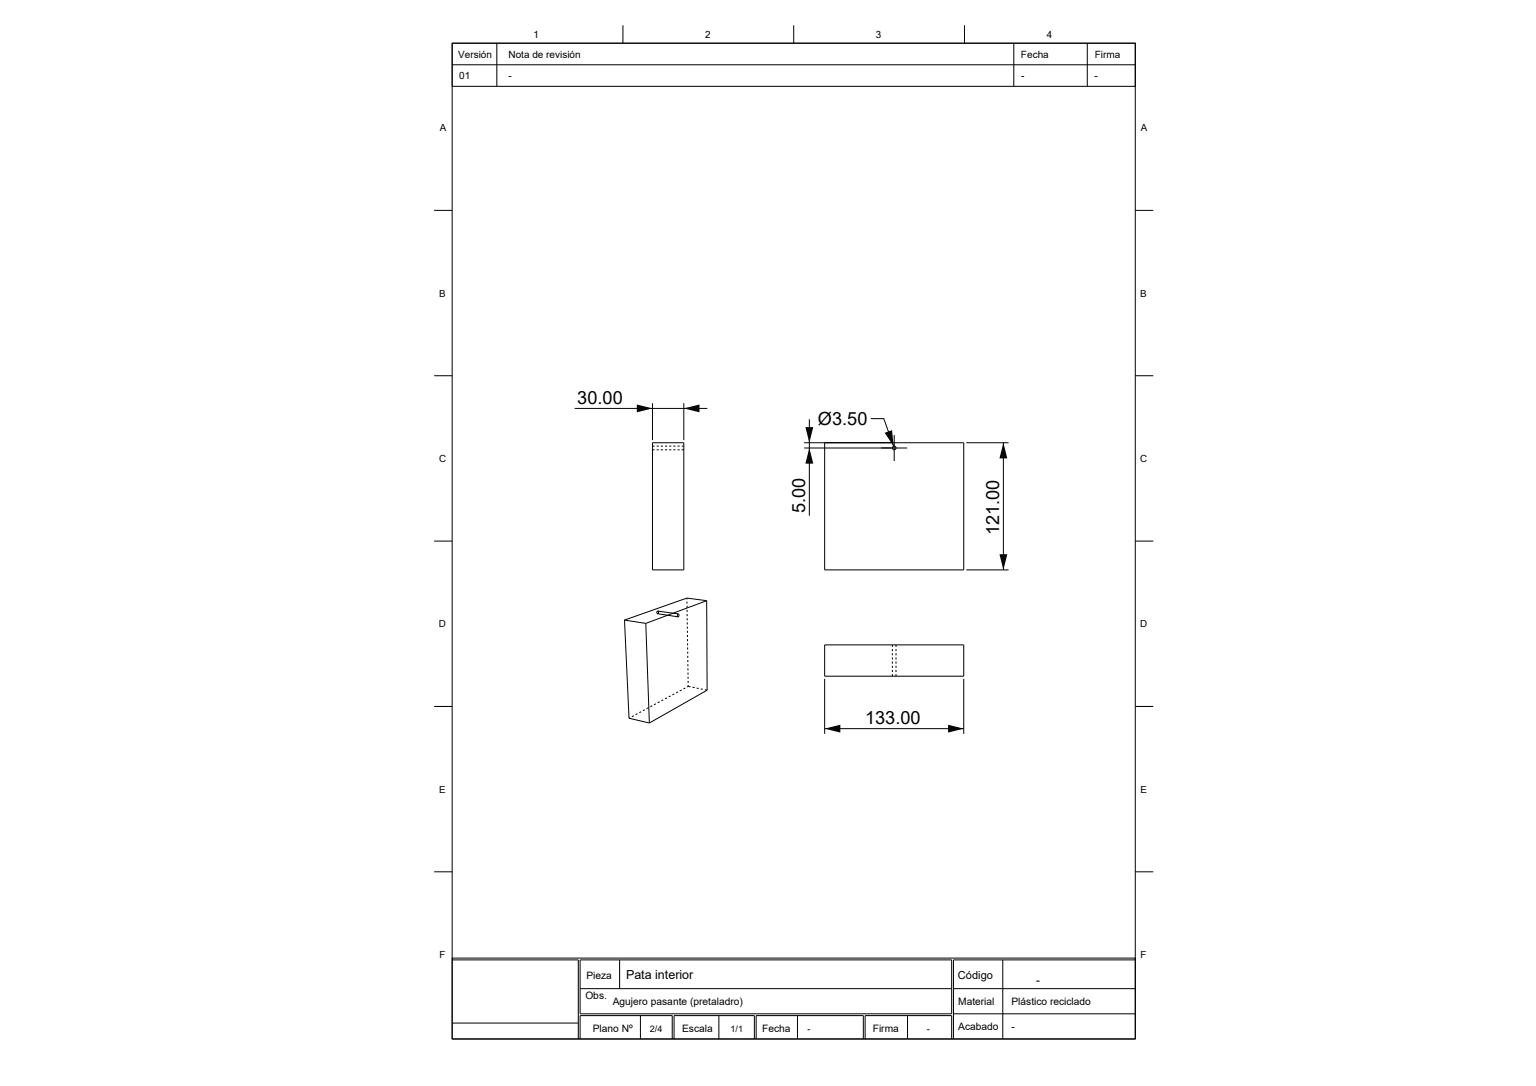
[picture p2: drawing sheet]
<svg xmlns="http://www.w3.org/2000/svg" width="420mm" height="297mm" viewBox="0 0 420 297" stroke-linecap="round" stroke-linejoin="round" font-family="sans-serif">
<g fill="none" stroke="#000" stroke-width=".27">
<path d="M123.6 11.8h186.8v272.3h-186.8zM123.6 11.8h186.8v11.8h-186.8zM123.6 17.7h186.8M135.9 11.8v11.8M170.3 6.9v4.9M217 6.9v4.9M263.7 6.9v4.9M277.2 11.8v11.8M297.3 11.8v11.8M118.7 57.5h4.9M310.4 57.5h4.9M118.7 102.8h4.9"/>
<path d="M157.1 111.7h36.3M178.4 110.3v10.1M187 110.3v10.1M221.3 114.7v26.3M238.1 114.5h3.6l2.6 7.5M244.5 118.9v7.2M310.4 102.8h4.9M178.4 123h.6M178.4 121.1h8.6v34.8h-8.6zM178.4 122h.6M179.6 123h.5M179.6 122h.5"/>
<path d="M180.7 122h.6M180.7 123h.6M181.8 122h.6M181.8 123h.6M183 123h.6M183 122h.6M184.1 123h.6M184.1 122h.6M185.3 122h.5M185.3 123h.5M186.4 123h.6M186.4 122h.6"/>
<path d="M219.9 121.1h43.6v34.8h-38v-34.8M219.9 122.5h28.2M264.2 121.1h11.6M274.4 121.1v34.8M118.7 148h4.9M264.2 155.9h11.6M310.4 148h4.9M170.8 169.6l1.2 26.8M170.8 169.6l5.8 .9M176.6 170.5l1 27.2M179.7 167.2a.32 .32 0 0 1 .4 .3 .32 .32 0 0 1-.4 .3zM179.8 167.8l5.6 .9"/>
<path d="M179.9 167.1l5.6 .8M185.5 167.9l-.2 .3 .1 .5M185.5 167.9l.1 .5-.2 .3M187.8 163.6v.3M187.8 163.6l5.4 .7M187.8 163.6l-17 6M187.8 164.5v.6M187.9 165.7v.5M187.9 166.8v.6M187.9 167.9v.6M187.9 169.1v.5M187.9 170.2v.6"/>
<path d="M187.9 171.4v.5M188 172.5v.6M188 173.6v.6M188 174.8v.6M188 175.9v.6M188 177.1v.5M188 178.2v.6M188.1 179.4v.5M193.2 164.3l.2 24.5M193.2 164.3l-16.6 6.2M225.5 176.4h38v8.5h-38zM244 176.4v.5"/>
<path d="M244 177.5v.6M244 178.6v.6M244 179.8v.6M245 176.4v.5M245 177.5v.6M245 178.6v.6M245 179.8v.6M118.7 193.2h4.9M172 196.4l5.6 1.3M172.3 196.3l-.3 .1M173.3 195.7l-.5 .3M174.3 195.2l-.5 .3"/>
<path d="M175.3 194.6l-.5 .3M176.3 194.1l-.5 .3M177.3 193.6l-.5 .2M178.3 193l-.5 .3M179.3 192.5l-.5 .2M180.3 191.9l-.5 .3M181.3 191.4l-.5 .3M182.4 190.9l-.5 .2M183.4 190.3l-.5 .3M184.4 189.8l-.5 .2M185.4 189.2l-.5 .3M186.4 188.7l-.5 .3"/>
<path d="M187.4 188.1l-.5 .3M188.1 180.5v.6M188.1 181.6v.6M188.1 182.8v.5M188.1 183.9v.6M188.1 185.1l.1 .5M188.2 186.2v.6M188.2 187.3v.4M188.2 187.7l.6 .1M188.2 187.7l-.3 .2M189.4 188l.5 .1M190.5 188.2l.5 .1"/>
<path d="M191.6 188.4l.6 .1M192.7 188.6l.7 .2M193.4 188.8l-15.8 8.9M225.5 199.3h38M225.5 185.6v15.1M244 180.9v.6M244 182.1v.5M244 183.2v.6M244 184.4v.5M245 180.9v.6M245 182.1v.5M245 183.2v.6"/>
<path d="M245 184.4v.5M263.5 185.6v15.1M310.4 193.2h4.9M118.7 238.4h4.9M310.4 238.4h4.9M123.6 262h186.8v22.1h-186.8zM123.6 262.5h34.5v21.6M123.6 279.8h34.5M158.6 262.5h101.6v14.8h-101.6zM158.6 270.4h101.6M169.4 262.5v7.9M175.1 277.8v6.3"/>
<path d="M196.6 277.8v6.3M218.1 277.8v6.3M248.2 277.8v6.3M260.7 277.3h49.7M260.7 270.4h49.7M274.2 262.5v21.6M310.4 262.5h-49.7v21.6M158.6 284.1v-6.3h25.2v6.3M184.3 284.1v-6.3h22v6.3M206.8 284.1v-6.3h29.3v6.3M236.6 284.1v-6.3h23.6v6.3"/>
<circle cx="244.5" cy="122.5" r=".5"/>
</g>
<path d="M174.1 110.6l4.3 1.1-4.3 1.1zM187 111.7l4.3-1.1v2.2zM221.3 122.5l1.1 4.3h-2.2zM220.2 116.8h2.2l-1.1 4.3zM241.9 118.4l2-.8 .4 4.4zM274.4 121.1l1 4.3h-2.1zM273.3 151.6h2.1l-1 4.3zM225.5 199.3l4.3-1.1v2.1zM259.2 198.2l4.3 1.1-4.3 1z" fill="#000"/>
<g font-size="5">
<text x="157.9" y="110.5">30.00</text>
<text x="223.7" y="116.3">Ø3.50</text>
<text x="220.1" y="140.3" transform="rotate(-90 220.1 140.3)">5.00</text>
<text x="273.2" y="146.4" transform="rotate(-90 273.2 146.4)">121.00</text>
<text x="236.5" y="198.1">133.00</text>
</g>
<text font-size="3.4" x="171.2" y="267.8">Pata interior</text>
<text font-size="3.1" x="283.3" y="269.2">-</text>
<text font-size="3" x="261.9" y="267.8">Código</text>
<g font-size="2.8">
<text x="160.3" y="267.7">Pieza</text>
<text x="160.1" y="273.1">Obs.</text>
<text x="167.6" y="275">Agujero pasante (pretaladro)</text>
<text x="262" y="274.8">Material</text>
<text x="276.6" y="274.9">Plástico reciclado</text>
<text x="262" y="281.6">Acabado</text>
<text x="276.6" y="281.6">-</text>
<text x="162.1" y="282.3">Plano Nº</text>
<text x="186.5" y="282.3">Escala</text>
<text x="208.4" y="282.3">Fecha</text>
<text x="238.7" y="282.2">Firma</text>
</g>
<g font-size="2.7">
<text x="145.8" y="10.3">1</text>
<text x="192.8" y="10.3">2</text>
<text x="239.5" y="10.3">3</text>
<text x="286.3" y="10.3">4</text>
<text x="125.3" y="15.7">Versión</text>
<text x="139" y="15.7">Nota de revisión</text>
<text x="279.2" y="15.7">Fecha</text>
<text x="299.4" y="15.7">Firma</text>
<text x="125.5" y="21.6">01</text>
<text x="139" y="21.6">-</text>
<text x="279.2" y="21.6">-</text>
<text x="299.2" y="21.6">-</text>
<text x="120.3" y="35.9">A</text>
<text x="312" y="35.9">A</text>
<text x="120.1" y="81.1">B</text>
<text x="311.8" y="81.1">B</text>
<text x="120.1" y="126.3">C</text>
<text x="311.8" y="126.4">C</text>
<text x="120" y="171.6">D</text>
<text x="311.7" y="171.6">D</text>
<text x="120.1" y="216.8">E</text>
<text x="311.8" y="216.8">E</text>
<text x="120.2" y="262">F</text>
<text x="311.9" y="262">F</text>
</g>
<g font-size="2.5">
<text x="177.7" y="282.3">2/4</text>
<text x="199.8" y="282.3">1/1</text>
<text x="220.8" y="282.3">-</text>
<text x="253.4" y="282.2">-</text>
</g>
</svg>
